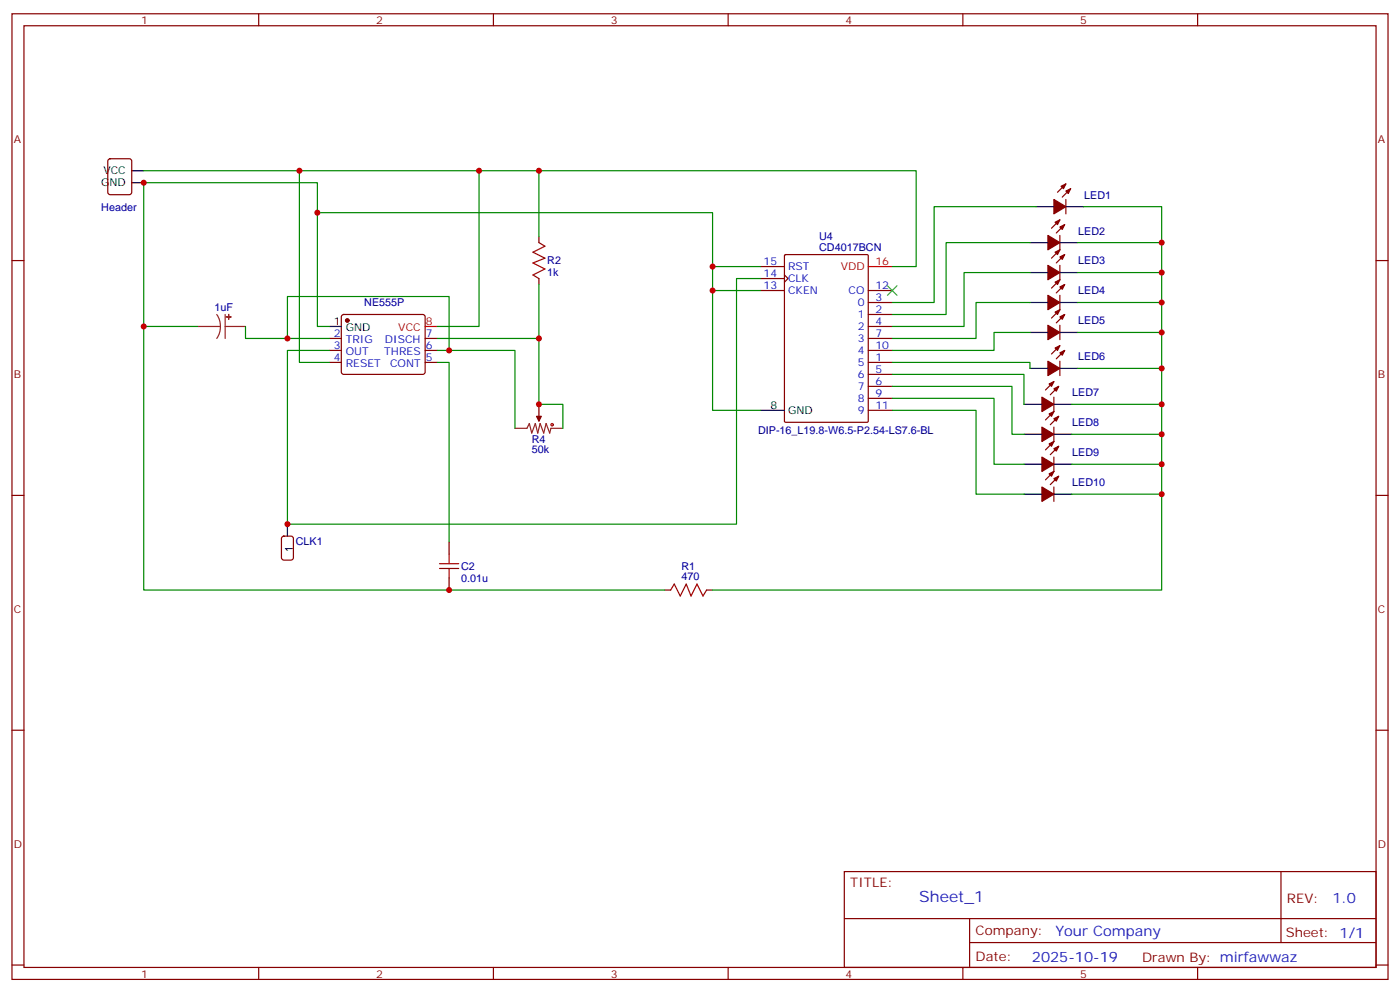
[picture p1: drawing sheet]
<svg xmlns="http://www.w3.org/2000/svg" width="412mm" height="292mm" viewBox="0 0 412 292" stroke-linecap="round" stroke-linejoin="round" font-family="sans-serif">
<g fill="none" stroke="#870000" stroke-width=".35">
<path d="M3.5 4.1h405.4v284.3h-405.4zM7.1 7.6h398.2v277.3h-398.2zM76.2 4.1v3.5M145.3 4.1v3.5M214.5 4.1v3.5M283.6 4.1v3.5M352.8 4.1v3.5M32 46.9l.5-.2h5.6l.7 .5v9.4l-.5 .7h-5.8l-.7-.4-.1-9.5zM314 58.7v4.3M314 54.2l-2.5 2.4M315.4 55.6l-2.5 2.4M3.5 76.7h3.6"/>
<path d="M158.7 69.7v1.7M224 78.5h7.1M231.1 75.1l.3-.1h24l.3 .1 .1 48.9-.2 .3-24.2 .1-.3-.2zM312.2 69.3v4.3l-2.5 2.4M312.2 78.1v4.3l-2.5 2.4M312.2 64.7l-2.5 2.5M313.6 66.1l-2.5 2.5M313.6 75l-2.5 2.4M405.3 76.7h3.6M97 99.7h3.5M100.8 92.8l.4-.2h23.3l.5 .2 .2 .5v16.5l-.7 .4h-23.5l-.5-.7v-16.2zM125.2 99.7h3.6"/>
<path d="M158.7 82v1.8M224 85.5h7.1M224 82h7.1M231.1 81l1 1-1 1.1M255.8 99.7h7M255.8 92.6h7M255.8 89.1h7M255.8 96.1h7M255.8 85.5h7M312.2 87v4.2l-2.5 2.5M312.2 95.8v4.2M313.6 83.8l-2.5 2.5"/>
<path d="M313.6 92.6l-2.5 2.5M97 103.2h3.5M97 106.7h3.5M125.2 103.2h3.6M125.2 106.7h3.6M158.7 119.1v3.5M255.8 103.2h7M255.8 106.7h7M255.8 110.2h7M255.8 113.8h7M255.8 117.3h7M310.4 116.9v4.3l-2.4 2.4"/>
<path d="M310.4 112.4l-2.4 2.4M311.9 113.8l-2.5 2.4M312.2 106.4v4.2M312.2 101.8l-2.5 2.4M313.6 103.2l-2.5 2.5M255.8 120.8h7M310.4 125.8v4.2l-2.4 2.5M310.4 134.6v4.2l-2.4 2.5M311.9 122.6l-2.5 2.5M311.9 131.4l-2.5 2.5M3.5 145.9h3.6M132.3 159.6v3.6"/>
<path d="M310.4 143.4v4.2M311.9 140.2l-2.5 2.5M405.3 145.9h3.6M132.3 170.2v3.5M195.8 173.7h1.8M208.1 173.7h1.8M3.5 215h3.6M405.3 215h3.6M248.7 256.6h156.6v28.3h-156.6zM377.3 256.7v20.8M248.7 270.5h156.5M285.6 277.5h119.6"/>
<path d="M285.6 270.5v14.1M3.5 284.2h3.6M76.2 284.9v3.5M145.3 284.9v3.5M214.5 284.9v3.5M283.6 284.9v3.5M352.8 284.9v3.5M405.3 284.2h3.6"/>
</g>
<g fill="#870000" stroke="#870000" stroke-width=".35">
<path d="M158 122.6h1.5l-.8 1.4z"/>
<path d="M310.8 102.5l1.4-.7-.7 1.4z"/>
<path d="M312.2 103.9l1.4-.7-.7 1.4z"/>
<path d="M308.7 106.4l3.5 2.1-3.5 2.1z"/>
<path d="M309 113.1l1.4-.7-.7 1.4z"/>
<path d="M310.4 114.5l1.5-.7-.8 1.4z"/>
<path d="M306.9 116.9l3.5 2.2-3.5 2.1z"/>
<path d="M309 121.9l1.4-.7-.7 1.4z"/>
<path d="M310.4 123.3l1.5-.7-.8 1.4z"/>
<path d="M306.9 125.8l3.5 2.1-3.5 2.1z"/>
<path d="M309 130.7l1.4-.7-.7 1.4z"/>
<path d="M310.4 132.1l1.5-.7-.8 1.4z"/>
<path d="M306.9 134.6l3.5 2.1-3.5 2.1z"/>
<path d="M309 139.5l1.4-.7-.7 1.4z"/>
<path d="M310.4 140.9l1.5-.7-.8 1.4z"/>
<path d="M306.9 143.4l3.5 2.1-3.5 2.1z"/>
<path d="M312.6 54.9l1.4-.7-.7 1.4z"/>
<path d="M314 56.3l1.4-.7-.7 1.4z"/>
<path d="M310.4 58.7l3.6 2.2-3.6 2.1z"/>
<path d="M310.8 65.4l1.4-.7-.7 1.4z"/>
<path d="M312.2 66.9l1.4-.8-.7 1.5z"/>
<path d="M308.7 69.3l3.5 2.1-3.5 2.2z"/>
<path d="M310.8 74.3l1.4-.7-.7 1.4z"/>
<path d="M312.2 75.7l1.4-.7-.7 1.4z"/>
<path d="M308.7 78.1l3.5 2.2-3.5 2.1z"/>
<path d="M310.8 83.1l1.4-.7-.7 1.4z"/>
<path d="M312.2 84.5l1.4-.7-.7 1.4z"/>
<path d="M308.7 87l3.5 2.1-3.5 2.1z"/>
<path d="M310.8 91.9l1.4-.7-.7 1.4z"/>
<path d="M312.2 93.3l1.4-.7-.7 1.4z"/>
<path d="M308.7 95.8l3.5 2.1-3.5 2.1z"/>
<circle cx="102.3" cy="94.4" r=".53"/>
</g>
<g fill="none" stroke="#000" stroke-width=".35">
<path d="M38.8 53.8h3.5M38.8 50.3h3.5M303.4 71.4h5.3M305.2 60.9h5.2M312.2 71.4h5.3M314 60.9h5.3M97 96.1h3.5M303.4 80.3h5.3M303.4 89.1h5.3M303.4 97.9h5.3M312.2 80.3h5.3M312.2 89.1h5.3"/>
<path d="M312.2 97.9h5.3M301.6 119.1h5.3M303.4 108.5h5.3M310.4 119.1h5.3M312.2 108.5h5.3M224 120.8h7.1M301.6 127.9h5.3M301.6 136.7h5.3M310.4 127.9h5.3M310.4 136.7h5.3M84.7 154.3v3.6M301.6 145.5h5.3"/>
<path d="M310.4 145.5h5.3"/>
</g>
<path d="M255.8 78.5h7M125.2 96.1h3.6" fill="none" stroke="#f00" stroke-width=".35"/>
<path d="M58.2 96.1h6.7M63.9 92.6l.8 1.7 .2 1.8M64.9 96.1l-.2 1.9-.8 1.7M66.3 96.1h6M66.3 92.6v7.1M151.7 126.1h3.5l.7-1.4 .7 2.8 1.1-2.8 .7 2.8 .7-2.8 1.1 2.8 .7-2.8 1 2.8 .4-1.4h3.5M158.7 122.6v1.4" fill="none" stroke="#8c2424" stroke-width=".35"/>
<g fill="#8c2424" stroke="#8c2424" stroke-width=".35">
<path d="M67.3 92.6l.1 1.4z"/>
<path d="M66.7 93.3h1.4z"/>
</g>
<g fill="none" stroke="#a10000" stroke-width=".35">
<path d="M158.7 71.4l1.8 1.1-3.5 1.8 3.5 1.7-3.5 1.4 3.5 1.8-3.5 1.8 1.7 1M129.5 166h5.6M129.5 167.4h5.6M132.3 163.2v2.8M132.3 167.4v2.8M197.6 173.7l1-1.7 1.8 3.5 1.7-3.5 1.5 3.5 1.7-3.5 1.8 3.5 1-1.8"/>
<circle cx="162.6" cy="125.1" r=".35"/>
</g>
<path d="M83.1 158.1l.5-.2h2.1l.7 .4v5.9l-.4 .7h-2.4l-.6-.4-.1-5.9z" fill="none" stroke="#900" stroke-width=".35"/>
<path d="M261.4 84.1l2.8 2.9M264.2 84.1l-2.8 2.9" fill="none" stroke="#3c3" stroke-width=".35"/>
<g fill="none" stroke="#008700" stroke-width=".35">
<path d="M42.3 50.3h227.6v28.2h-7.1M88.2 50.3v56.4h8.8M141.1 50.3v45.8h-12.3M158.7 50.3v19.4M93.5 62.6h116.4v58.2h14.1M209.9 78.5h14.1M303.4 71.4h-24.7v21.2h-15.9M305.2 60.9h-30v28.2h-12.4M317.5 71.4h24.7M319.3 60.9h22.9v112.8h-132.3M42.3 96.1v77.6h153.5M58.2 96.1h-15.9v-42.3h51.2v42.3h3.5"/>
<path d="M72.3 96.1v3.6h24.7M84.7 99.7v-12.4h47.6v15.9M158.7 83.8v15.9h-29.9M158.7 99.7v19.4h7.1v7M209.9 85.5h14.1M224 82h-7v72.3h-132.3v-51.1h12.3M303.4 80.3h-19.4v15.8h-21.2M303.4 89.1h-15.9v10.6h-24.7M303.4 97.9h-10.6v5.3h-30M317.5 89.1h24.7M317.5 80.3h24.7M317.5 97.9h24.7"/>
<path d="M128.8 103.2h22.9v22.9M128.8 106.7h3.5v52.9M262.8 106.7h40.6v1.8M262.8 110.2h38.8v8.9M262.8 113.8h35.3v14.1h3.5M262.8 117.3h30v19.4h8.8M315.7 119.1h26.5M317.5 108.5h24.7M262.8 120.8h24.7v24.7h14.1M315.7 127.9h26.5M315.7 136.7h26.5M315.7 145.5h26.5"/>
</g>
<g fill="#c00">
<circle cx="42.3" cy="53.8" r=".88"/>
<circle cx="42.3" cy="96.1" r=".88"/>
<circle cx="132.3" cy="173.7" r=".88"/>
<circle cx="88.2" cy="50.3" r=".88"/>
<circle cx="84.7" cy="154.3" r=".88"/>
<circle cx="158.8" cy="50.3" r=".88"/>
<circle cx="158.8" cy="99.7" r=".88"/>
<circle cx="158.8" cy="119.1" r=".88"/>
<circle cx="84.7" cy="99.7" r=".88"/>
<circle cx="132.3" cy="103.2" r=".88"/>
<circle cx="141.1" cy="50.3" r=".88"/>
<circle cx="93.5" cy="62.6" r=".88"/>
<circle cx="209.9" cy="78.5" r=".88"/>
<circle cx="209.9" cy="85.5" r=".88"/>
<circle cx="342.2" cy="71.4" r=".88"/>
<circle cx="342.2" cy="80.3" r=".88"/>
<circle cx="342.2" cy="89.1" r=".88"/>
<circle cx="342.2" cy="97.9" r=".88"/>
<circle cx="342.2" cy="108.5" r=".88"/>
<circle cx="342.2" cy="119.1" r=".88"/>
<circle cx="342.2" cy="127.9" r=".88"/>
<circle cx="342.2" cy="136.7" r=".88"/>
<circle cx="342.2" cy="145.5" r=".88"/>
</g>
<text font-size="4.6" fill="#00f" x="270.8" y="265.7">Sheet_1</text>
<g font-size="4.2" fill="#00f">
<text x="392.5" y="265.9">1.0</text>
<text x="310.9" y="275.5">Your Company</text>
<text x="304" y="283.3">2025-10-19</text>
</g>
<g font-size="3.9" fill="#800">
<text x="250.5" y="261.2">TITLE:</text>
<text x="379.1" y="265.9">REV:</text>
<text x="287.4" y="275.4">Company:</text>
<text x="378.7" y="276">Sheet: 1/1</text>
<text x="287.4" y="283.1">Date:</text>
<text x="336.4" y="283.2">Drawn By: mirfawwaz</text>
</g>
<g font-size="3.2" fill="#800">
<text x="41.6" y="7.1">1</text>
<text x="110.8" y="7.1">2</text>
<text x="179.9" y="7.1">3</text>
<text x="249.1" y="7.1">4</text>
<text x="318.2" y="7.1">5</text>
<text x="4.1" y="42.2">A</text>
<text x="405.9" y="42.2">A</text>
<text x="4.1" y="111.3">B</text>
<text x="405.9" y="111.3">B</text>
<text x="4.1" y="180.4">C</text>
<text x="405.9" y="180.4">C</text>
<text x="4.1" y="249.6">D</text>
<text x="405.9" y="249.6">D</text>
<text x="41.6" y="287.9">1</text>
<text x="110.8" y="287.9">2</text>
<text x="179.9" y="287.9">3</text>
<text x="249.1" y="287.9">4</text>
<text x="318.2" y="287.9">5</text>
</g>
<g font-size="3.2">
<text x="30.4" y="51.3">VCC</text>
<text x="29.8" y="54.9">GND</text>
<text x="98.4" y="95.8">1</text>
<text x="101.8" y="97.5">GND</text>
<text x="226.9" y="120.5">8</text>
<text x="232.1" y="121.9">GND</text>
<text x="86.3" y="162.5" transform="rotate(-90 86.3 162.5)">1</text>
</g>
<g font-size="3.2" fill="#000080">
<text x="319.4" y="58.5">LED1</text>
<text x="29.8" y="62.2">Header</text>
<text x="241.3" y="70.6">U4</text>
<text x="317.6" y="69.1">LED2</text>
<text x="161.2" y="77.8">R2</text>
<text x="241.3" y="73.8">CD4017BCN</text>
<text x="317.6" y="77.9">LED3</text>
<text x="161.2" y="81.3">1k</text>
<text x="317.6" y="86.7">LED4</text>
<text x="63.2" y="91.5">1uF</text>
<text x="107.3" y="90.2">NE555P</text>
<text x="317.6" y="95.5">LED5</text>
<text x="317.6" y="106.1">LED6</text>
<text x="315.9" y="116.7">LED7</text>
<text x="315.9" y="125.5">LED8</text>
<text x="156.6" y="130.4">R4</text>
<text x="223.3" y="127.9">DIP-16_L19.8-W6.5-P2.54-LS7.6-BL</text>
<text x="156.6" y="133.5">50k</text>
<text x="315.9" y="134.3">LED9</text>
<text x="315.9" y="143.1">LED10</text>
<text x="87.1" y="160.4">CLK1</text>
<text x="135.8" y="167.7">C2</text>
<text x="200.7" y="167.7">R1</text>
<text x="135.8" y="171.3">0.01u</text>
<text x="200.7" y="170.9">470</text>
</g>
<g font-size="3.2" fill="#00f">
<text x="224.9" y="78.1">15</text>
<text x="224.9" y="81.7">14</text>
<text x="232.1" y="79.6">RST</text>
<text x="232.1" y="83.1">CLK</text>
<text x="224.9" y="85.2">13</text>
<text x="232.1" y="86.6">CKEN</text>
<text x="250" y="86.6">CO</text>
<text x="257.9" y="88.7">3</text>
<text x="257.9" y="85.2">12</text>
<text x="252.7" y="93.7">1</text>
<text x="252.7" y="90.1">0</text>
<text x="257.9" y="92.3">2</text>
<text x="257.9" y="95.8">4</text>
<text x="98.4" y="99.3">2</text>
<text x="101.8" y="101.1">TRIG</text>
<text x="113.4" y="101.1">DISCH</text>
<text x="125.4" y="99.3">7</text>
<text x="252.7" y="97.2">2</text>
<text x="252.7" y="100.7">3</text>
<text x="257.9" y="99.3">7</text>
<text x="98.4" y="102.8">3</text>
<text x="98.4" y="106.4">4</text>
<text x="101.8" y="104.6">OUT</text>
<text x="113.2" y="104.6">THRES</text>
<text x="125.4" y="106.4">5</text>
<text x="125.4" y="102.8">6</text>
<text x="252.7" y="107.8">5</text>
<text x="252.7" y="104.2">4</text>
<text x="257.9" y="106.4">1</text>
<text x="257.9" y="102.8">10</text>
<text x="101.8" y="108.1">RESET</text>
<text x="114.9" y="108.1">CONT</text>
<text x="252.7" y="111.3">6</text>
<text x="257.9" y="109.9">5</text>
<text x="257.9" y="113.4">6</text>
<text x="252.7" y="114.8">7</text>
<text x="252.7" y="118.4">8</text>
<text x="257.9" y="116.9">9</text>
<text x="252.7" y="121.9">9</text>
<text x="257.9" y="120.5">11</text>
</g>
<g font-size="3.2" fill="#f00">
<text x="247.6" y="79.6">VDD</text>
<text x="257.9" y="78.1">16</text>
<text x="125.4" y="95.8">8</text>
<text x="117.3" y="97.5">VCC</text>
</g>
</svg>
